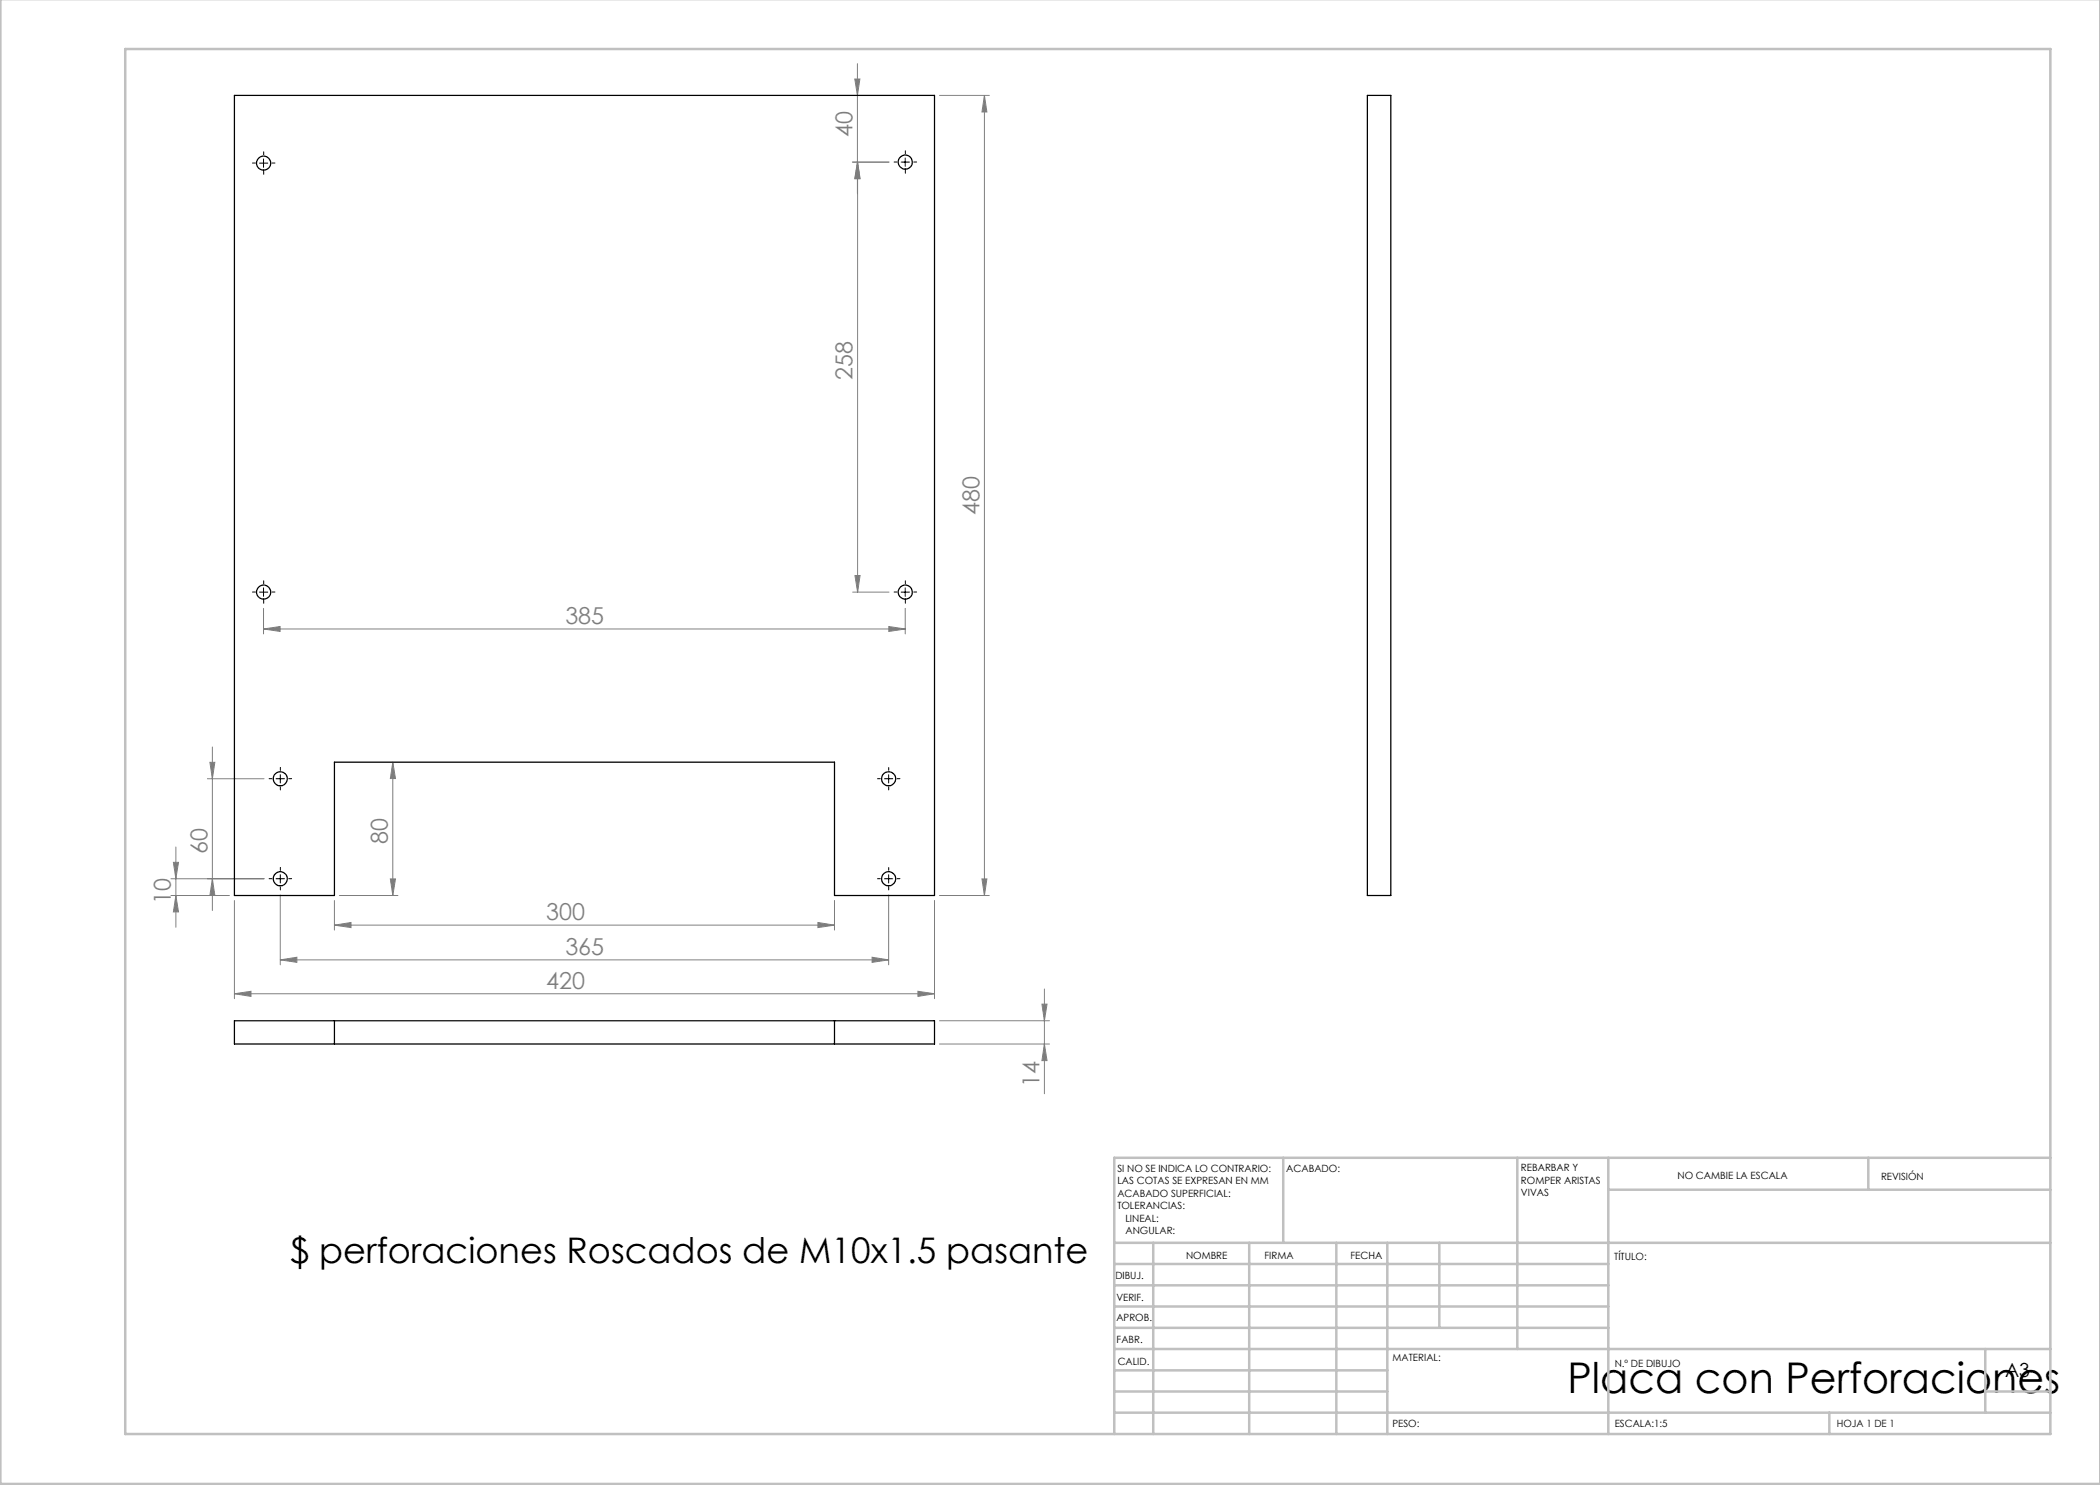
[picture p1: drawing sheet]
<svg xmlns="http://www.w3.org/2000/svg" width="420mm" height="297mm" viewBox="0 0 420 297" stroke-linecap="round" stroke-linejoin="round" font-family="sans-serif">
<g fill="none" stroke="#808080" stroke-width=".2">
<path d="M171 15.8h1l-.5 3.3zM171.5 12.7v105.7M187.9 19.1h10M196.9 19.1l.5 3.3h-1zM196.9 19.1v160M170.5 32.4h7.3M171.5 32.4l.5 3.3h-1zM170.5 118.4h7.3M171 115.1h1l-.5 3.3zM52.7 125.8l3.3-.5v1zM52.7 121.7v5.1M52.7 125.8h128.3"/>
<path d="M177.8 125.3l3.2 .5-3.2 .5zM181 121.7v5.1M41.5 155.7h11.3M42 152.5h1l-.5 3.2zM42.5 149.4v32.7M78.6 152.4v26.7M78.6 152.4l.5 3.3h-1zM34.2 179.1h11.7M34.2 175.8h18.6M34.7 172.5h1l-.5 3.3zM35.2 179.1l.5 3.3h-1zM35.2 169.4v16.1"/>
<path d="M42.5 175.8l.5 3.3h-1zM56.1 179v14M67.9 179.1h11.7M78.1 175.8h1l-.5 3.3zM177.7 179v14M187.9 179.1h10M196.4 175.8h1l-.5 3.3zM46.9 198.8l3.3-.5v1zM46.9 180.1v19.6M46.9 198.8h140M56.1 192l3.3-.6v1.1zM56.1 192h121.6"/>
<path d="M66.9 185l3.3-.5v1zM66.9 180.1v5.9M66.9 185h100M163.6 184.5l3.3 .5-3.3 .5zM166.9 180.1v5.9M174.4 191.4l3.3 .6-3.3 .5zM183.6 198.3l3.3 .5-3.3 .5zM186.9 180.1v19.6M208.9 197.8v21M187.9 204.1h22M187.9 208.8h22M208.4 200.8h1l-.5 3.3z"/>
<path d="M208.9 208.8l.5 3.3h-1z"/>
</g>
<g fill="none" stroke="#000" stroke-width=".2" stroke-dasharray="15.2 1.3 1.3 1.3">
<path d="M51.1 32.6h-.6M52.7 30.9v-.5M52.7 34.3v.6M54.4 32.6h.6M179.4 32.4h-.6M181.1 30.7v-.5M181.1 34.1v.6M182.7 32.4h.6M51.1 118.4h-.6M52.7 116.7v-.5M54.4 118.4h.6M179.4 118.4h-.6"/>
<path d="M181.1 116.7v-.5M182.7 118.4h.6M52.7 120.1v.6M181.1 120.1v.6M54.4 155.7h-.6M56.1 154.1v-.6M56.1 157.4v.6M57.7 155.7h.6M176.1 155.7h-.6M177.7 154.1v-.6M177.7 157.4v.6M179.4 155.7h.6"/>
<path d="M54.4 175.7h-.6M56.1 174.1v-.6M56.1 177.4v.6M57.7 175.7h.6M176.1 175.7h-.6M177.7 174.1v-.6M177.7 177.4v.6M179.4 175.7h.6"/>
</g>
<g fill="none" stroke="#000" stroke-width=".2">
<path d="M51.9 32.6h1.7M52.7 31.8v1.7M180.2 32.4h1.7M181 31.6v1.7M51.9 118.4h1.7M52.7 117.6v1.7M180.2 118.4h1.7M181 117.6v1.7M55.2 155.7h1.7M56.1 154.9v1.7M176.9 155.7h1.6M177.7 154.9v1.7"/>
<path d="M55.2 175.8h1.7M56.1 174.9v1.7M176.9 175.8h1.6M177.7 174.9v1.7"/>
</g>
<g fill="none" stroke="#c0c0c0" stroke-width=".5">
<path d="M.1 -.1v296.9h419.9M25 9.8h385.1v277h-385.1zM256.6 231.6v17M303.5 231.6v38.2M321.7 231.6v55.2M321.7 237.9h88.4M373.7 231.6v6.3M410.1 231.6h-187.3v55.2M222.8 248.6h187.3M222.8 257.1h98.9M222.8 252.8h98.9M230.6 248.6v38.2"/>
<path d="M249.8 248.6v38.2M267.3 248.6v38.2M277.5 248.6v38.2M287.9 248.6v17M222.8 265.6h98.9M222.8 261.3h98.9M222.8 278.3h54.7M222.8 274.1h54.7M222.8 269.8h187.3M397.1 278.3h13M397.1 269.8v12.7M222.8 282.5h187.3"/>
<path d="M365.9 282.5v4.3"/>
</g>
<g fill="#808080">
<path d="M174.4 191.4l3.3 .6-3.3 .5zM56.1 192l3.3-.6v1.1z"/>
<path d="M66.9 185l3.3-.5v1zM163.6 184.5l3.3 .5-3.3 .5zM46.9 198.8l3.3-.5v1zM183.6 198.3l3.3 .5-3.3 .5zM52.7 125.8l3.3-.5v1zM177.8 125.3l3.2 .5-3.2 .5z"/>
<path d="M78.1 175.8h1l-.5 3.3zM78.6 152.4l.5 3.3h-1zM196.4 175.8h1l-.5 3.3zM196.9 19.1l.5 3.3h-1zM171.5 32.4l.5 3.3h-1zM171 15.8h1l-.5 3.3z"/>
<path d="M208.4 200.8h1l-.5 3.3zM208.9 208.8l.5 3.3h-1zM42 152.5h1l-.5 3.2zM42.5 175.8l.5 3.3h-1zM34.7 172.5h1l-.5 3.3zM35.2 179.1l.5 3.3h-1zM171.5 32.4l.5 3.3h-1zM171 115.1h1l-.5 3.3z"/>
</g>
<g fill="none" stroke="#000" stroke-width=".25">
<path d="M46.9 19.1h140v160h-20v-26.7h-100v26.7h-20zM273.5 19.1h4.7v160h-4.7zM46.9 204.1h140v4.7h-140zM66.9 204.1v4.7M166.9 204.1v4.7"/>
<circle cx="52.7" cy="32.6" r="1.41"/>
<circle cx="181" cy="32.4" r="1.42"/>
<circle cx="52.7" cy="118.4" r="1.41"/>
<circle cx="181.1" cy="118.4" r="1.41"/>
<circle cx="56.1" cy="155.7" r="1.42"/>
<circle cx="177.7" cy="155.7" r="1.42"/>
<circle cx="56.1" cy="175.7" r="1.42"/>
<circle cx="177.7" cy="175.7" r="1.42"/>
</g>
<text font-size="8.5" x="313.5" y="278.5">Placa con Perforaciones</text>
<text font-size="7.1" x="58" y="252.7">$ perforaciones Roscados de M10x1.5 pasante</text>
<g font-size="4.7" fill="#808080">
<text x="170.5" y="27.4" transform="rotate(-90 170.5 27.4)">40</text>
<text x="170.5" y="76" transform="rotate(-90 170.5 76)">258</text>
<text x="195.9" y="103" transform="rotate(-90 195.9 103)">480</text>
<text x="113.1" y="124.8">385</text>
<text x="41.5" y="170.8" transform="rotate(-90 41.5 170.8)">60</text>
<text x="77.6" y="168.7" transform="rotate(-90 77.6 168.7)">80</text>
<text x="34.2" y="180.7" transform="rotate(-90 34.2 180.7)">10</text>
<text x="109.3" y="184">300</text>
<text x="113.1" y="190.9">365</text>
<text x="109.3" y="197.7">420</text>
<text x="207.9" y="217.4" transform="rotate(-90 207.9 217.4)">14</text>
</g>
<text font-size="3.9" x="401" y="275.4">A3</text>
<g font-size="2">
<text x="223.5" y="234.4">SI NO SE INDICA LO CONTRARIO:</text>
<text x="223.5" y="236.9">LAS COTAS SE EXPRESAN EN MM</text>
<text x="223.5" y="239.4">ACABADO SUPERFICIAL:</text>
<text x="257.2" y="234.4">ACABADO:</text>
<text x="304.2" y="234.3">REBARBAR Y</text>
<text x="304.2" y="236.8">ROMPER ARISTAS</text>
<text x="304.2" y="239.3">VIVAS</text>
<text x="335.5" y="235.8">NO CAMBIE LA ESCALA</text>
<text x="376.2" y="236">REVISIÓN</text>
<text x="223.5" y="241.9">TOLERANCIAS:</text>
<text x="225.1" y="244.4">LINEAL:</text>
<text x="225.1" y="246.9">ANGULAR:</text>
<text x="237.2" y="251.8">NOMBRE</text>
<text x="252.9" y="251.7">FIRMA</text>
<text x="270.1" y="251.7">FECHA</text>
<text x="223.1" y="255.9">DIBUJ.</text>
<text x="322.8" y="252">TÍTULO:</text>
<text x="223.3" y="260.1">VERIF.</text>
<text x="223.3" y="264.2">APROB.</text>
<text x="223.3" y="268.6">FABR.</text>
<text x="223.5" y="272.9">CALID.</text>
<text x="278.5" y="272.3">MATERIAL:</text>
<text x="323" y="273.4">N.º DE DIBUJO</text>
<text x="278.5" y="285.3">PESO:</text>
<text x="323" y="285.4">ESCALA:1:5</text>
<text x="367.4" y="285.4">HOJA 1 DE 1</text>
</g>
</svg>
